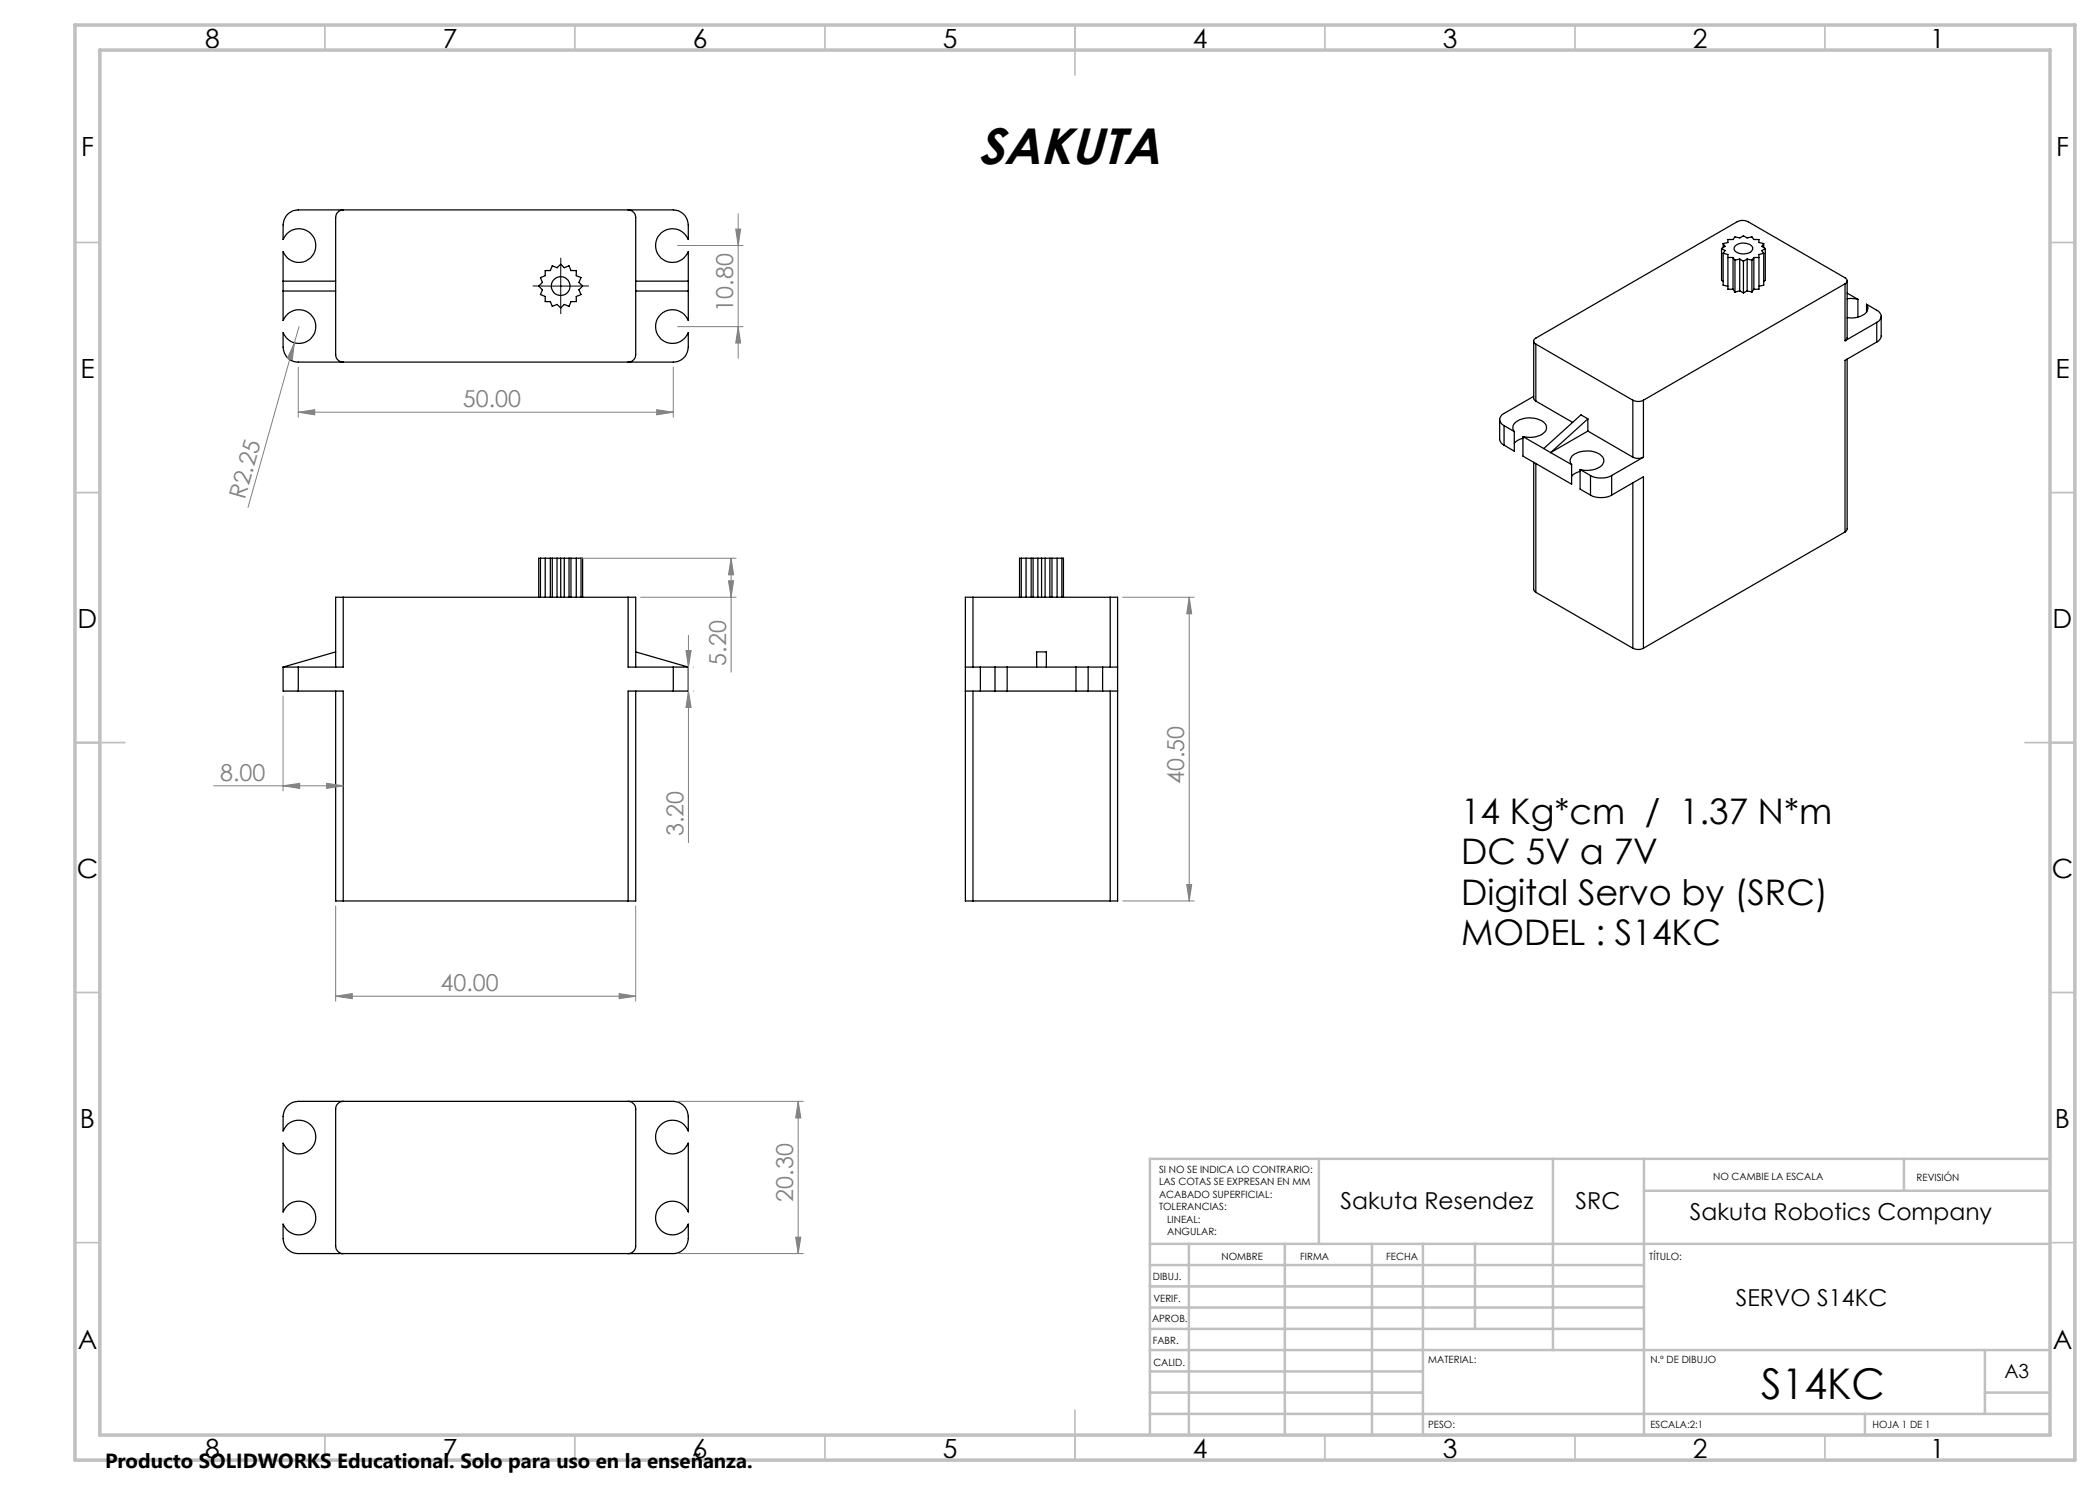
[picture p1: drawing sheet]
<svg xmlns="http://www.w3.org/2000/svg" width="420mm" height="297mm" viewBox="0 0 420 297" stroke-linecap="round" stroke-linejoin="round" font-family="sans-serif">
<g fill="none" stroke="#000" stroke-width=".25">
<path d="M56.6 58.2h10.5M56.6 56.2h10.5M57.7 42.7a2.82 2.82 0 0 1 2-.7h75a3 3 0 0 1 3 3v2.9a3.4 3.4 0 0 0-5.2-1.5 3.4 3.4 0 0 0 0 5.4 3.4 3.4 0 0 0 5.2-1.5v13.8a3.4 3.4 0 0 0-5.2-1.5 3.4 3.4 0 0 0 0 5.4 3.4 3.4 0 0 0 5.2-1.5v2.9a2.99 2.99 0 0 1-3 3h-75a2.98 2.98 0 0 1-3.1-3v-2.9a3.4 3.4 0 0 0 5.2 1.5 3.4 3.4 0 0 0 0-5.4 3.4 3.4 0 0 0-5.2 1.5v-13.8a3.4 3.4 0 0 0 5.2 1.5 3.4 3.4 0 0 0 0-5.4 3.4 3.4 0 0 0-5.2 1.5v-2.9a3.2 3.2 0 0 1 1.1-2.3zM68.7 42a1.57 1.57 0 0 0-1.6 1.5v27.4a1.51 1.51 0 0 0 1.6 1.5M109 54.1h1.1l.4-.9 .9 .3 .7-.7 .8 .7 .9-.3 .4 .9h1.1v1l.9 .4-.4 1 .7 .7-.7 .8 .4 .9-.9 .4v1h-1.1l-.4 1-.9-.4-.8 .7-.7-.7-.9 .4-.4-1h-1.1v-1l-.9-.4 .4-.9-.8-.8 .8-.7-.4-1 .9-.4zM125.6 42a1.57 1.57 0 0 1 1.5 1.5v27.4a1.51 1.51 0 0 1-1.5 1.5M127.1 58.2h10.6M127.1 56.2h10.6M344.3 49.7v6.4l.3 .2M344.3 49.7l.7 .4-.4 .6M344.6 50.7v6.3l1 .3M344.6 50.7l1 .2v7h1"/>
<path d="M344.6 48.7l1-.2v-.6h1l.4-.5 .9 .2 .8-.4 .7 .4 1-.2 .4 .5h1v.6l.9 .2M344.6 48.7l.4 .6-.7 .4M344.6 48.7v.8M345.6 51.5h1M346.6 57.9l.4 .5M346.6 51.5l.4 .5M346.6 51.5v6.4M347 52v6.4M347 49.2a2.54 2.54 0 0 1 3.5 .3 1.28 1.28 0 0 1-1.5 1.3 1.99 1.99 0 0 1-2.2-1zM347.9 58.2l-.9 .2M347.9 58.2l.8 .4M347.9 51.8l.8 .4"/>
<path d="M347.9 51.8l-.9 .2M347.9 51.8v6.4M348.7 52.2v6.4M349.4 58.2l-.7 .4M349.4 58.2l1 .2M349.4 51.8l1 .2M349.4 51.8l-.7 .4M349.4 51.8v6.4M350.4 52v6.4M350.8 57.9l-.4 .5M350.8 51.5h1M350.8 51.5l-.4 .5"/>
<path d="M350.8 51.5v6.4M352.7 50.7l-.9 .2v7h-1M352.7 50.7v6.3l-.9 .3M352.7 48.7l-.3 .6 .7 .4M352.7 48.7v.8M353.1 49.7v6.4l-.4 .2M353.1 49.7l-.7 .4 .3 .6M369 56.8a.64 .64 0 0 0 .4-.6 .64 .64 0 0 0-.4-.6l-19.4-11.3a2.47 2.47 0 0 0-2.1 0l-40.3 23.3a.64 .64 0 0 0-.5 .6 .64 .64 0 0 0 .5 .6M369 56.8v11.4M369 56.8l-40.3 23.2M369.4 56.2v11.4l-.4 .6M369.4 59.8l.7-.1 1.5 .2"/>
<path d="M369.4 58.6l2.2 1.3M371.6 59.9v3.5M306.7 68.2v11.6l.5 .4M306.7 79.3l-5.9 3.4a1.28 1.28 0 0 0-.9 1.2 1.28 1.28 0 0 0 .9 1.2M307.2 68.8l19.4 11.2M307.2 68.8v11.4M369.4 71.8v34l-.1 .3-.3 .3M373.3 60.9a1.55 1.55 0 0 1-1.1 2.3l-1.4 .4-1.4-.1M373.3 60.9l2.1 1.2a1.28 1.28 0 0 1 .8 1.2 1.28 1.28 0 0 1-.8 1.2M373.3 60.9v1.5M375.4 68.4l-6.4 3.7v34.3M375.4 64.5l-6.4 3.7"/>
<path d="M375.4 64.5v3.9M376.2 63.2v4.1l-.2 .6-.6 .5M299.9 83.9v4.1l.3 .5 .6 .5M300.8 85.1l2.1 1.2M300.8 85.1v3.9M302.9 86.3a1.38 1.38 0 0 1 .6-2.1 4.9 4.9 0 0 1 5.5 .5 1.45 1.45 0 0 1-.7 2.2 5.3 5.3 0 0 1-3.7 .4M302.9 86.3v3.9l-2.1-1.2M304.6 87.7l-1.1 .4-.6 .5M304.6 87.3l4.2 2.4M304.6 87.3v3.9l9.7 5.6v-3.9M306.7 92.5v25.5l.5 .5M307.2 80.2l7.3 4.3"/>
<path d="M307.2 92.7v25.8M308.8 89.7l1.3 .8M310.1 90.5l4.2 2.4M314.3 92.9a1.48 1.48 0 0 1 1.1-2.3 4.6 4.6 0 0 1 5.1 .8 1.52 1.52 0 0 1-1.1 2.3l-1.9 .4-1.5-.2M316 94.3l-1 .4-.7 .6M316 93.9l2.1 1.2M316 93.9v3.9l2.1 1.2M317.6 86.2l9 5.2M317.6 83.8v2.4M317.6 83.8l-1.4-.8-7.4 6.7M317.6 86.2l-7.5 4.3M317.6 83.8l-7.5 6.7"/>
<path d="M318.1 99a4.7 4.7 0 0 0 4.2 0M318.1 95.1a4.7 4.7 0 0 0 4.2 0M318.1 95.1v3.9M322.3 99l6.4-3.6v34.2M322.3 95.1v3.9M326.6 91.4a2.39 2.39 0 0 0 2.1 0M326.6 80a2.39 2.39 0 0 0 2.1 0M326.6 80v11.4M326.6 96.6v33M328.7 80v11.4M328.7 91.4l-6.4 3.7M68.7 119.4h-1.6v14"/>
<path d="M68.7 119.4v14h-9M68.7 119.4h56.9M107.7 119.4v-7.7h8.8v7.7M108.1 111.7v7.7M109 111.7v7.7M110.1 111.7v7.7M110.5 111.7v7.7M111.4 111.7v7.7M112.1 111.7v7.7M112.9 111.7v7.7M113.8 111.7v7.7M114.2 111.7v7.7"/>
<path d="M115.3 111.7v7.7M116.2 111.7v7.7M125.6 119.4h1.5v14M125.6 119.4v14h9.1M194.6 119.4h-1.5v60.8h1.5M194.6 119.4h27.4M194.6 119.4v14M203.9 119.4v-7.7h8.8v7.7M204.3 111.7v7.7M205.2 111.7v7.7M206.2 111.7v7.7M206.6 111.7v7.7"/>
<path d="M207.6 111.7v7.7M208.3 111.7v7.7M209 111.7v7.7M210 111.7v7.7M210.4 111.7v7.7M211.4 111.7v7.7M212.4 111.7v7.7M222 119.4h1.5v60.8h-1.5M222 119.4v14M307.2 118.5l19.4 11.1M369 106.4l-40.3 23.2M56.6 133.4v4.8h3.1"/>
<path d="M56.6 133.4h3.1M59.7 133.4v4.8M59.7 138.2h9v42M67.1 138.2v42h1.6M67.1 130.4l-10.5 3M127.1 138.2v42h-1.5M127.1 130.4l10.6 3M134.7 133.4h3M134.7 133.4v4.8M134.7 138.2h-9.1v42M137.7 133.4v4.8h-3M193.1 133.4h3"/>
<path d="M193.1 138.2h3M194.6 138.2v42M196.1 133.4h2.9M196.1 138.2h2.9M196.1 133.4v4.8M199 133.4h2.4M199 138.2h2.4M199 133.4v4.8M201.4 133.4h13.8M201.4 138.2h13.8M201.4 133.4v4.8M207.3 133.4v-3h2v3"/>
<path d="M215.2 133.4h2.4M215.2 138.2h2.4M215.2 133.4v4.8M217.6 133.4h2.9M217.6 138.2h2.9M217.6 133.4v4.8M220.5 133.4h3M220.5 138.2h3M220.5 133.4v4.8M222 138.2v42M326.6 129.6a2.39 2.39 0 0 0 2.1 0M68.7 180.2h56.9"/>
<path d="M194.6 180.2h27.4M57.3 221.4a3.2 3.2 0 0 1 2.4-1.1h75a3 3 0 0 1 3 3v2.9a3.4 3.4 0 0 0-5.2-1.5 3.4 3.4 0 0 0 0 5.4 3.4 3.4 0 0 0 5.2-1.5v13.8a3.4 3.4 0 0 0-5.2-1.5 3.4 3.4 0 0 0 0 5.4 3.4 3.4 0 0 0 5.2-1.5v2.9a2.99 2.99 0 0 1-3 3h-75a3 3 0 0 1-3.1-3v-2.9a3.4 3.4 0 0 0 5.2 1.5 3.4 3.4 0 0 0 0-5.4 3.4 3.4 0 0 0-5.2 1.5v-13.8a3.4 3.4 0 0 0 5.2 1.5 3.4 3.4 0 0 0 0-5.4 3.4 3.4 0 0 0-5.2 1.5v-2.9a3.4 3.4 0 0 1 .7-1.9zM68.7 220.3a1.57 1.57 0 0 0-1.6 1.5v27.4a1.51 1.51 0 0 0 1.6 1.5M125.6 220.3a1.57 1.57 0 0 1 1.5 1.5v27.4a1.51 1.51 0 0 1-1.5 1.5"/>
<circle cx="112.1" cy="57.2" r="1.87"/>
</g>
<g fill="none" stroke="#808080" stroke-width=".2">
<path d="M135.5 49.1h13.1M147.1 45.8h1l-.5 3.3zM147.6 42.8v28.9M58.9 68.6l-.4 3.3-1-.3zM58.9 68.6l-9.3 32.9M59.7 73.4v10.1M59.8 65.3l-.9 3.3M134.7 73.4v10.1M135.5 65.3h13.1M147.6 65.3l.5 3.3h-1zM59.7 82.4l3.2-.5v1.1zM59.7 82.4h75"/>
<path d="M131.3 81.9l3.4 .5-3.4 .6zM116.2 111.7h31M128.1 119.4h19.1M145.7 116.2h1l-.5 3.2zM146.2 111.7l.5 3.3h-1zM146.2 111.7v22.7M224.5 119.4h14.3M237.8 119.4l.5 3.4h-1zM237.8 119.4v60.8M56.6 139.2v19M137.2 130.1h1l-.5 3.3zM137.7 138.2l.5 3.3h-1z"/>
<path d="M137.7 127.1v41.4M138.6 133.4h.1M138.6 138.2h.1M42.7 157.2h26M56.6 157.2l3.3-.5v1zM65.3 156.7l3.4 .5-3.4 .5zM237.3 176.9h1l-.5 3.3zM67.1 199.2l3.3-.5v1zM67.1 181.2v19M67.1 199.2h60M123.8 198.7l3.3 .5-3.3 .5zM127.1 181.2v19"/>
<path d="M224.5 180.2h14.3M135.6 220.3h25.1M159.6 220.3l.6 3.3h-1.1zM159.6 220.3v30.4M135.6 250.7h25.1M159.1 247.4h1.1l-.6 3.3z"/>
</g>
<path d="M108.4 57.2h-1.9M112.2 53.4v-1.8M115.9 57.2h1.9M112.2 60.9v1.9" fill="none" stroke="#000" stroke-width=".2" stroke-dasharray="15.2 1.3 1.3 1.3" stroke-linecap="butt"/>
<path d="M108.4 57.2h7.5M112.1 53.5v7.5" fill="none" stroke="#000" stroke-width=".2"/>
<g fill="none" stroke="#c0c0c0" stroke-width=".35">
<path d="M65 5v5M115 5v5M165 5v5M215 5v10M265 5v5M315 5v5M365 5v5M15 48.5h5M410 48.5h5M15 98.5h5M410 98.5h5M15 148.5h10"/>
<path d="M405 148.5h10M15 198.5h5M410 198.5h5M15 248.5h5M410 248.5h5M65 287v5M115 287v5M165 287v5M215 282v10M265 287v5M315 287v5M365 287v5"/>
</g>
<g fill="none" stroke="#c0c0c0" stroke-width=".5">
<path d="M263.8 231.8v17M310.6 231.8v38.2M328.8 231.8v55.2M328.8 238.2h81.2M380.8 231.8v6.4M410 231.8h-180v55.2M230 248.8h180M230 257.3h98.8M230 253h98.8M237.8 248.8v38.2M257 248.8v38.2M274.4 248.8v38.2"/>
<path d="M284.6 248.8v38.2M295 248.8v17M230 265.8h98.8M230 261.5h98.8M230 278.5h54.6M230 274.3h54.6M230 270h180M397 278.5h13M397 270v12.8M230 282.8h180M373 282.8v4.2"/>
</g>
<path d="M15 5h400v287h-400zM20 10h390v277h-390z" fill="none" stroke="#c0c0c0" stroke-width=".7"/>
<g fill="#808080">
<path d="M58.9 68.6l-.4 3.3-1-.3z"/>
<path d="M123.8 198.7l3.3 .5-3.3 .5zM67.1 199.2l3.3-.5v1zM131.3 81.9l3.4 .5-3.4 .6zM59.7 82.4l3.2-.5v1.1z"/>
<path d="M56.6 157.2l3.3-.5v1zM65.3 156.7l3.4 .5-3.4 .5z"/>
<path d="M145.7 116.2h1l-.5 3.2zM146.2 111.7l.5 3.3h-1z"/>
<path d="M137.2 130.1h1l-.5 3.3zM137.7 138.2l.5 3.3h-1zM237.8 119.4l.5 3.4h-1zM237.3 176.9h1l-.5 3.3zM159.6 220.3l.6 3.3h-1.1zM159.1 247.4h1.1l-.6 3.3zM147.1 45.8h1l-.5 3.3zM147.6 65.3l.5 3.3h-1z"/>
</g>
<text font-size="10.2" x="195.6" y="32.8">SAKUTA</text>
<text font-size="8.5" x="352.3" y="279.7">S14KC</text>
<g font-size="7.1">
<text x="292.2" y="164.8">14 Kg*cm / 1.37 N*m</text>
<text x="292.2" y="172.9">DC 5V a 7V</text>
<text x="292.2" y="180.9">Digital Servo by (SRC)</text>
<text x="292.2" y="189">MODEL : S14KC</text>
</g>
<g font-size="5.3">
<text x="41" y="9.5">8</text>
<text x="88.5" y="9.5">7</text>
<text x="138.5" y="9.5">6</text>
<text x="188.5" y="9.5">5</text>
<text x="238.5" y="9.5">4</text>
<text x="288.5" y="9.5">3</text>
<text x="338.5" y="9.5">2</text>
<text x="386" y="9.5">1</text>
<text x="16.2" y="31.3">F</text>
<text x="411.2" y="31.3">F</text>
<text x="16.1" y="75.5">E</text>
<text x="411.1" y="75.5">E</text>
<text x="15.5" y="125.5">D</text>
<text x="410.5" y="125.5">D</text>
<text x="15.4" y="175.5">C</text>
<text x="410.4" y="175.5">C</text>
<text x="16" y="225.5">B</text>
<text x="411" y="225.5">B</text>
<text x="15.5" y="269.8">A</text>
<text x="410.5" y="269.8">A</text>
<text x="41" y="291.5">8</text>
<text x="88.5" y="291.5">7</text>
<text x="138.5" y="291.5">6</text>
<text x="188.5" y="291.5">5</text>
<text x="238.5" y="291.5">4</text>
<text x="288.5" y="291.5">3</text>
<text x="338.5" y="291.5">2</text>
<text x="386" y="291.5">1</text>
</g>
<g font-size="4.7" fill="#808080">
<text x="146.6" y="62.3" transform="rotate(-90 146.6 62.3)">10.80</text>
<text x="92.6" y="81.4">50.00</text>
<text x="49" y="100" transform="rotate(-74 49 100)">R2.25</text>
<text x="145.2" y="133.1" transform="rotate(-90 145.2 133.1)">5.20</text>
<text x="44" y="156.1">8.00</text>
<text x="236.8" y="156.8" transform="rotate(-90 236.8 156.8)">40.50</text>
<text x="136.7" y="167.2" transform="rotate(-90 136.7 167.2)">3.20</text>
<text x="88.1" y="198.2">40.00</text>
<text x="158.6" y="240.3" transform="rotate(-90 158.6 240.3)">20.30</text>
</g>
<g font-size="4.7">
<text x="268.1" y="241.8">Sakuta Resendez</text>
<text x="315.1" y="241.8">SRC</text>
<text x="338" y="244">Sakuta Robotics Company</text>
<text x="347.2" y="261.3">SERVO S14KC</text>
</g>
<text font-size="4.1" x="21" y="293.7">Producto SOLIDWORKS Educational. Solo para uso en la enseñanza.</text>
<text font-size="3.9" x="400.9" y="275.5">A3</text>
<g font-size="2">
<text x="231.8" y="234.6">SI NO SE INDICA LO CONTRARIO:</text>
<text x="231.8" y="237.1">LAS COTAS SE EXPRESAN EN MM</text>
<text x="231.8" y="239.6">ACABADO SUPERFICIAL:</text>
<text x="342.6" y="236">NO CAMBIE LA ESCALA</text>
<text x="383.3" y="236.2">REVISIÓN</text>
<text x="231.8" y="242.1">TOLERANCIAS:</text>
<text x="233.4" y="244.6">LINEAL:</text>
<text x="233.4" y="247.1">ANGULAR:</text>
<text x="244.3" y="252">NOMBRE</text>
<text x="260" y="251.9">FIRMA</text>
<text x="277.2" y="251.9">FECHA</text>
<text x="329.9" y="251.9">TÍTULO:</text>
<text x="230.6" y="256.1">DIBUJ.</text>
<text x="230.7" y="260.3">VERIF.</text>
<text x="230.4" y="264.4">APROB.</text>
<text x="230.5" y="268.8">FABR.</text>
<text x="230.7" y="273.1">CALID.</text>
<text x="285.6" y="272.5">MATERIAL:</text>
<text x="330.1" y="272.5">N.º DE DIBUJO</text>
<text x="285.6" y="285.5">PESO:</text>
<text x="330.1" y="285.6">ESCALA:2:1</text>
<text x="374.5" y="285.6">HOJA 1 DE 1</text>
</g>
</svg>
